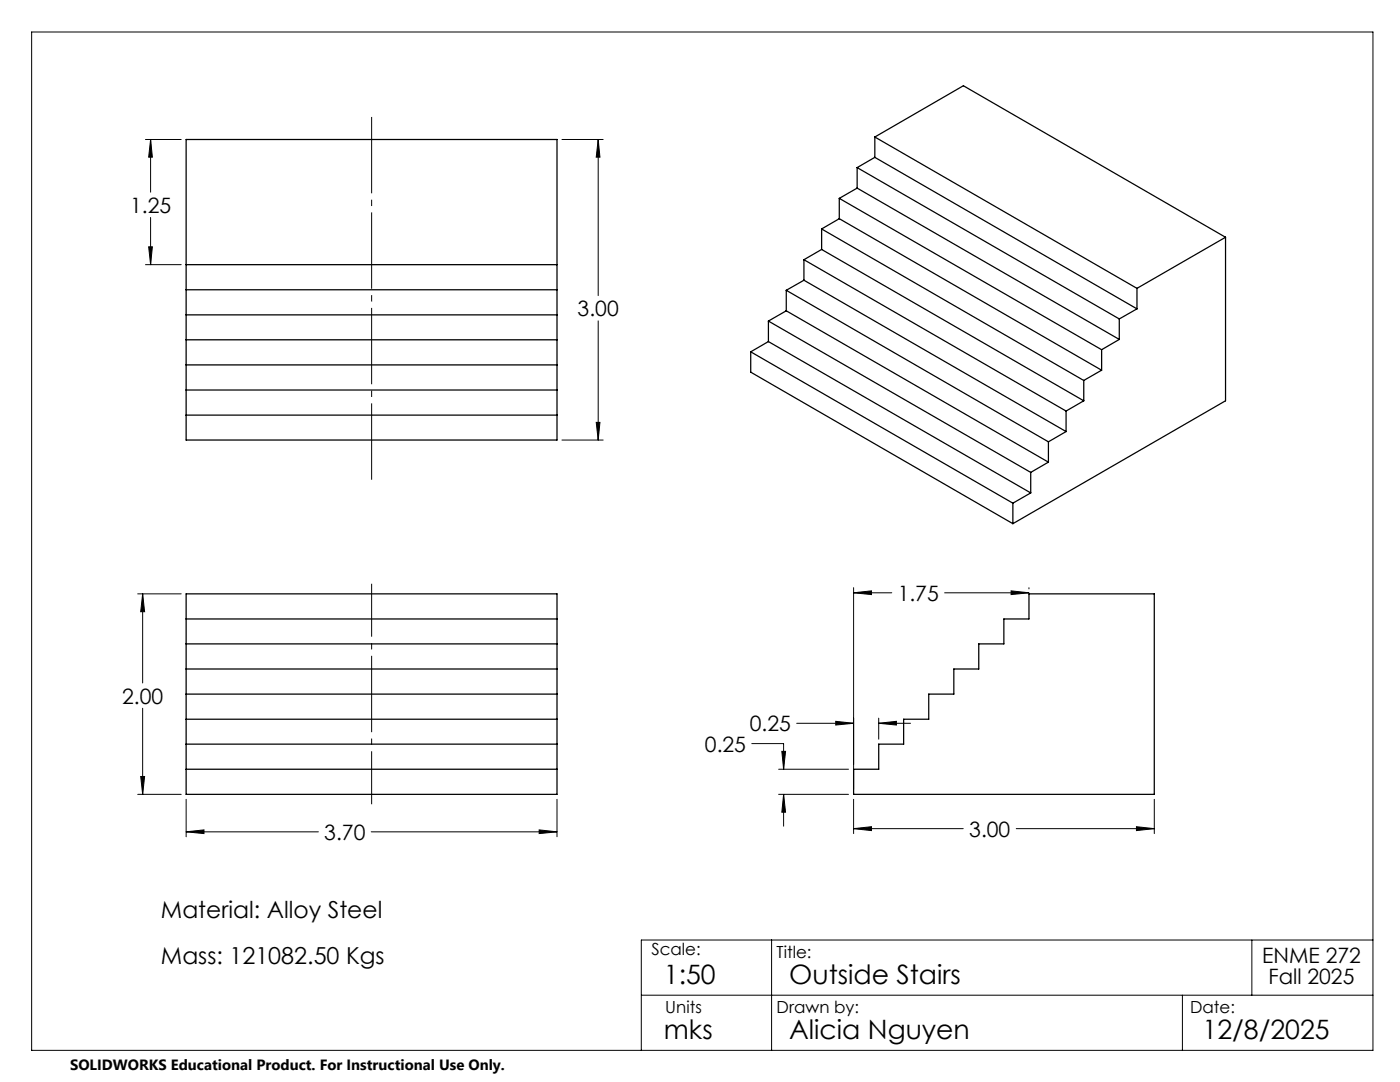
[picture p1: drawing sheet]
<svg xmlns="http://www.w3.org/2000/svg" width="279mm" height="216mm" viewBox="0 0 279 216" stroke-linecap="round" stroke-linejoin="round" font-family="sans-serif">
<g fill="none" stroke="#000" stroke-width=".25">
<path d="M37.1 27.8h74.1v60h-74.1zM167.5 39.6l52.4 30.2M167.5 39.6v4M171.1 37.5l52.3 30.2M171.1 37.5l-3.6 2.1M171.1 33.4l52.3 30.2M171.1 33.4v4.1M174.6 31.4l52.3 30.2M174.6 31.4l-3.5 2M174.6 27.3l52.3 30.2M174.6 27.3v4.1M174.6 27.3l17.7-10.2 52.3 30.2"/>
<path d="M37.1 52.8h74.1M37.1 57.8h74.1M156.9 57.9l52.3 30.3M156.9 57.9v4.1M160.4 55.9l52.4 30.2M160.4 55.9l-3.5 2M160.4 51.8l52.4 30.2M160.4 51.8v4.1M164 49.8l52.3 30.2M164 49.8l-3.6 2M164 45.7l52.3 30.2M164 45.7v4.1"/>
<path d="M167.5 43.6l52.4 30.3M167.5 43.6l-3.5 2.1M226.9 57.5v4.1M244.6 47.3l-17.7 10.2M244.6 47.3v32.7l-42.5 24.5M37.1 62.8h74.1M37.1 67.8h74.1M37.1 72.8h74.1M37.1 77.8h74.1M149.8 70.2l52.3 30.2M149.8 70.2v4.1l52.3 30.2M153.4 68.2l52.3 30.2"/>
<path d="M153.4 68.2l-3.6 2M153.4 64.1l52.3 30.2M153.4 64.1v4.1M156.9 62l52.3 30.2M156.9 62l-3.5 2.1M216.3 80l-3.5 2M216.3 75.9v4.1M219.9 73.9l-3.6 2M219.9 69.8v4.1M223.4 67.7l-3.5 2.1M223.4 63.6v4.1M226.9 61.6l-3.5 2"/>
<path d="M37.1 82.8h74.1M205.7 98.4l-3.6 2M205.7 94.3v4.1M209.2 92.2l-3.5 2.1M209.2 88.2v4M212.8 86.1l-3.6 2.1M212.8 82v4.1M37.1 118.5h74.1v40h-74.1zM202.1 100.4v4.1M37.1 138.5h74.1M37.1 133.5h74.1M37.1 128.5h74.1"/>
<path d="M37.1 123.5h74.1M195.3 128.5h5v-5h5.1v-5h25v40h-60v-5h5v-5h4.9v-5h5v-5h5.1v-5h4.9zM37.1 153.5h74.1M37.1 148.5h74.1M37.1 143.5h74.1"/>
</g>
<g fill="none" stroke="#000" stroke-width=".2">
<path d="M6.3 6.4h267.7v203.2h-267.7zM29 27.8h7.2M30.1 27.8l.3 3.6h-.7zM30.1 27.8v10.5M112.1 27.8h8.3M119.4 27.8l.3 3.6h-.7zM119.4 27.8v31.2M29 52.8h7.2M29.7 49.2h.7l-.3 3.6zM30.1 43.4v9.4M119.4 64v23.8M112.1 87.8h8.3"/>
<path d="M119 84.3h.7l-.3 3.5zM27.5 118.5h8.7M28.5 118.5l.4 3.6h-.8zM28.5 118.5v17.8M170.4 118.3l3.5-.4v.7zM170.4 117.3v40.2M170.4 118.3h7.6M188.5 118.3h16.9M201.8 117.9l3.6 .4-3.6 .3zM205.4 117.3v.2M27.5 158.5h8.7M28.1 154.9h.8l-.4 3.6z"/>
<path d="M28.5 141.3v17.2M37.1 159.5v7.5M111.2 159.5v7.5M150 148.4h6.4v5.1M155.4 158.5h13.9M155.4 153.5h13.9M156 149.9h.8l-.4 3.6zM156.4 158.5l.4 3.6h-.8zM156.4 158.5v6.4M159 144.3h11.4M166.8 143.9l3.6 .4-3.6 .4zM170.4 159.5v6.8"/>
<path d="M175.4 144.3l3.5-.4v.8zM175.4 143.3v4.2M175.4 144.3h6.3M230.4 159.5v6.8M37.1 166l3.6-.4v.7zM37.1 166h26.4M74.1 166h37.1M107.6 165.6l3.6 .4-3.6 .3zM170.4 165.3l3.5-.3v.7zM170.4 165.3h21.8M202.8 165.3h27.6M226.8 165l3.6 .3-3.6 .4z"/>
<path d="M128 198.6h146M154 187.6v22M236 198.6v11M249.8 187.6v11M274 187.6h-146v22"/>
</g>
<path d="M74.2 160.5v-44" fill="none" stroke="#000" stroke-width=".2" stroke-dasharray="15.2 1.3 1.3 1.3" stroke-dashoffset="4.7" stroke-linecap="butt"/>
<path d="M74.2 96.7v-74.4" fill="none" stroke="#000" stroke-width=".2" stroke-dasharray="15.2 1.3 1.3 1.3" stroke-dashoffset="-1" stroke-linecap="butt"/>
<path d="M107.6 165.6l3.6 .4-3.6 .3zM37.1 166l3.6-.4v.7zM28.1 154.9h.8l-.4 3.6zM28.5 118.5l.4 3.6h-.8zM30.1 27.8l.3 3.6h-.7zM29.7 49.2h.7l-.3 3.6zM119.4 27.8l.3 3.6h-.7zM119 84.3h.7l-.3 3.5zM156.4 158.5l.4 3.6h-.8zM156 149.9h.8l-.4 3.6zM166.8 143.9l3.6 .4-3.6 .4zM175.4 144.3l3.5-.4v.8zM201.8 117.9l3.6 .4-3.6 .3zM170.4 118.3l3.5-.4v.7zM226.8 165l3.6 .3-3.6 .4zM170.4 165.3l3.5-.3v.7z" fill="#000"/>
<g font-size="5.3">
<text x="132.5" y="196.4">1:50</text>
<text x="157.5" y="196.4">Outside Stairs</text>
<text x="132.5" y="207.4">mks</text>
<text x="157.5" y="207.4">Alicia Nguyen</text>
<text x="240" y="207.4">12/8/2025</text>
</g>
<g font-size="4.7">
<text x="32.1" y="183.3">Material: Alloy Steel</text>
<text x="32.1" y="192.3">Mass: 121082.50 Kgs</text>
</g>
<g font-size="4.2">
<text x="26" y="42.4">1.25</text>
<text x="115.3" y="63.1">3.00</text>
<text x="179.2" y="119.9">1.75</text>
<text x="24.4" y="140.4">2.00</text>
<text x="140.7" y="150">0.25</text>
<text x="149.6" y="145.9">0.25</text>
<text x="64.7" y="167.5">3.70</text>
<text x="193.4" y="166.9">3.00</text>
<text x="251.9" y="192.2">ENME 272</text>
<text x="253.2" y="196.4">Fall 2025</text>
</g>
<g font-size="3.3">
<text x="130" y="190.6">Scale:</text>
<text x="155" y="191.2">Title:</text>
<text x="132.8" y="202.2">Units</text>
<text x="155" y="202.2">Drawn by:</text>
<text x="237.5" y="202.2">Date:</text>
</g>
<text font-size="3" x="14" y="213.5">SOLIDWORKS Educational Product. For Instructional Use Only.</text>
</svg>
